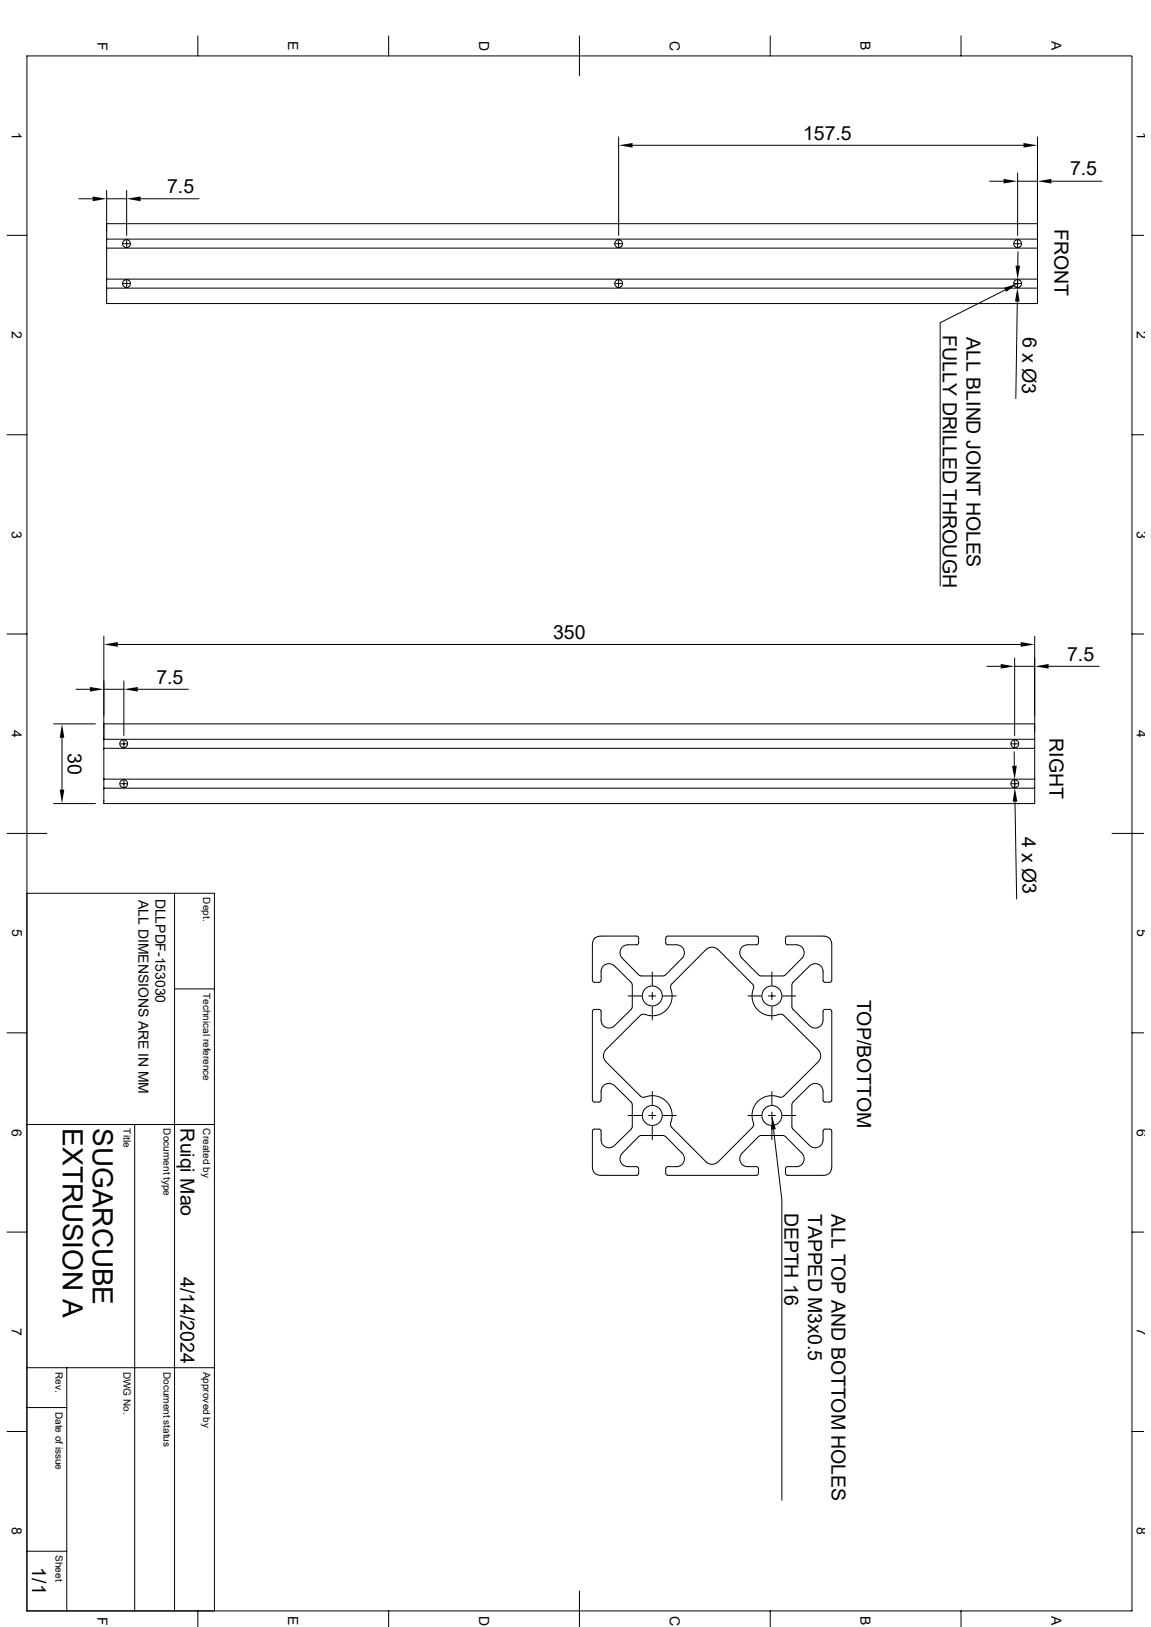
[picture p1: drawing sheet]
<svg xmlns="http://www.w3.org/2000/svg" width="297mm" height="420mm" viewBox="0 0 297 420" stroke-linecap="round" stroke-linejoin="round" font-family="sans-serif">
<g fill="none" stroke="#000" stroke-width=".26">
<path d="M6.9 14.4h285.2v401.4h-285.2zM51.1 9.3v5.1M100.3 9.3v5.1M149.5 9.3v10.3M198.8 9.3v5.1M248 9.3v5.1M159.6 35.3v25.4M163.2 37.5h100.9M267.7 35.3v28.8M20.3 51.3h3.6M27.5 58.4v-.7h240.2v4h-240.2M27.5 49.1v12.6"/>
<path d="M27.5 51.3h5.2M32.7 49.1v11.6M36.3 51.3h15.1M255.4 46.8h3.6M262.6 44.6v16.1M262.6 46.8h5.1M271.3 46.8h13.1M1.8 60.7h5.1M27.5 74.4v4h240.2v-4M27.5 64.1v8M27.5 61.7v2.4M27.5 72.1v2.3"/>
<path d="M27.5 74.4h240.2M27.5 72.1h240.2M27.5 64.1h240.2M31.8 73.2h1.8M31.8 62.9h1.8M32.2 74.1a1.01 1.01 0 0 1-.3-1.5 1.01 1.01 0 0 1 1.5 0 1.01 1.01 0 0 1-.3 1.5M32.2 74.1h.9M32.7 62v1.8M32.7 72.3v1.8M158.7 73.2h1.9M158.7 62.9h1.9M159.2 74.1a1.01 1.01 0 0 1-.3-1.5 1.01 1.01 0 0 1 1.5 0 1.01 1.01 0 0 1-.3 1.5"/>
<path d="M159.2 74.1h.9M159.6 62v1.8M159.6 72.3v1.8M259.4 74.8l-16.8 8.5v68M261.7 73.2h1.8M261.7 62.9h1.8M262.1 74.1h1M262.5 77.9l-.4 25M262.6 72.2v2.1M262.6 62v1.8M262.6 72.3v1.8M262.7 65l-.1 3.6"/>
<path d="M263.1 74.1a1.02 1.02 0 0 0 .1-1.7 1.02 1.02 0 0 0-1.6 .5 1.02 1.02 0 0 0 1 1.3M267.7 64.1v8M267.7 72.1v2.3M292.1 60.7h3M1.8 112.2h5.1M292.1 112.2h3M1.8 163.7h5.1M19.6 177.9h3.6M26.8 177.9h5.2M26.8 164.2v26.6M30.4 166.4h233M32 175.8v14.1"/>
<path d="M35.6 177.9h13M254.6 172h3.6M261.8 169.8v20.1M261.8 172h5.2M267 164.2v24.7M270.6 172h13M292.1 163.7h3M13.8 186.9h10.8M16 190.5v13.3M26.8 187.5v-.6h240.2v3.9M26.8 193.2v7.9M26.8 190.7v.1"/>
<path d="M26.8 190.8h240.2M26.8 190.8v2.4h240.2M31 192h1.9M32 191.1v1.8M260.9 192h1.9M261.7 194.1v3.6M261.8 191.1v1.8M267 190.8v10.3M1.8 215.1h10.3M13.8 207.4h10.8M26.8 201.1h240.2M26.8 201.1v2.4h240.2"/>
<path d="M31 202.3h1.9M32 201.4v1.8M260.9 202.3h1.9M261.8 201.4v1.8M261.8 201.3v2l-.4-.1M261.9 206.9l.4 25.2M267 201.1v6.3h-240.2v-3.9M286.9 215.1h8.2M6.9 230.6h48.4v185.2M45 230.6v185.2M45 255.3h10.3M153.5 242.2l.6-.4 .8-.2h9.4l.5 .3v1.5l-.3 .4-2.9 .1a2.05 2.05 0 0 0-1 3.5l4.2 4.2 .5 .3h6l.5-.3 4.5-4.5a2.06 2.06 0 0 0-1.7-3.2l-2.5-.1-.3-.4v-1.5l.5-.3h22.9l.5 .3v1.5l-.3 .4-2.9 .1a2.05 2.05 0 0 0-1 3.5l4.2 4.2 .5 .3h6l.5-.3 4.5-4.5a2.06 2.06 0 0 0-1.7-3.2l-2.5-.1-.3-.4v-1.5l.5-.3h9.4l.8 .2 .6 .4 .5 .7 .1 .8v9.4l-.3 .4-1.4 .1-.5-.3v-2.5a2.05 2.05 0 0 0-1.3-1.9 2.05 2.05 0 0 0-2.2 .4l-4.3 4.3-.3 .5v6l.3 .5 4.6 4.4a2.06 2.06 0 0 0 3.2-1.6v-2.5l.5-.3h1.4l.3 .5v22.9l-.3 .4-1.4 .1-.5-.3-.1-2.9a2.05 2.05 0 0 0-3.4-1.1l-4.3 4.3-.3 .5v6l.3 .5 4.6 4.5a2.06 2.06 0 0 0 3.2-1.7v-2.5l.5-.3h1.4l.3 .5v9.4l-.1 .7-.5 .7-.6 .4-.8 .2h-9.4l-.5-.3v-1.4l.3-.5h2.5a2.05 2.05 0 0 0 1.8-1.3 2.05 2.05 0 0 0-.4-2.2l-4.2-4.3-.5-.3h-6l-.5 .3-4.5 4.6a2.06 2.06 0 0 0 1.7 3.2h2.5l.3 .5v1.4l-.5 .3h-22.9l-.5-.3v-1.4l.3-.5 2.9-.1a2.05 2.05 0 0 0 1-3.4l-4.2-4.3-.5-.3h-6l-.5 .3-4.5 4.6a2.06 2.06 0 0 0 1.7 3.2h2.5l.3 .5v1.4l-.5 .3h-9.4l-.8-.2-.6-.4-.5-.7-.1-.7v-9.4l.3-.5h1.4l.5 .3v2.5a2.05 2.05 0 0 0 1.3 1.8 2.05 2.05 0 0 0 2.2-.4l4.3-4.2 .3-.5v-6l-.3-.5-4.6-4.5a2.06 2.06 0 0 0-3.2 1.7v2.5l-.5 .3-1.4-.1-.3-.4v-22.9l.3-.5h1.4l.5 .3 .1 2.8a2.05 2.05 0 0 0 3.4 1.1l4.3-4.2 .3-.5v-6l-.3-.5-4.6-4.5a2.06 2.06 0 0 0-3.2 1.7v2.5l-.5 .3-1.4-.1-.3-.4v-9.4l.1-.8z"/>
<path d="M162.1 257.1h3.5M167.4 257.1h1.8M168.3 250.9v3.4M168.3 256.2v1.8M168.3 259.8v3.5M171.1 257.1h3.4M173.1 255.2a5.1 5.1 0 0 1-1.1 5.5 5.1 5.1 0 0 1-5.6 1.1M182.3 245.1a2.04 2.04 0 0 1 2.9 0M182.3 245l-9 9-.3 .6 .1 .5M185.2 245l9 9 .3 .6-.1 .5M193 257.1h3.4M194.4 255.2a5.1 5.1 0 0 0 1.1 5.5 5.1 5.1 0 0 0 5.6 1.1"/>
<path d="M198.2 257.1h1.9M199.2 250.9v3.4M199.2 256.2v1.8M199.2 259.8v3.5M201.9 257.1h3.5M1.8 266.6h5.1M156.3 274l9 9 .5 .3 .6-.1M156.3 271.1a2.04 2.04 0 0 0 0 2.9M166.4 261.9l-.6-.1-.5 .3-9 9M201.1 261.9l.6-.1 .5 .3 9 9M211.2 271.1a2.04 2.04 0 0 1 0 2.9M211.2 274l-9 9-.5 .3-.6-.1"/>
<path d="M292.1 266.6h3M6.9 290.3h48.4M34.8 290.3v125.5M162.1 288h3.5M166.4 283.2a5.1 5.1 0 0 1 5.6 1.1 5.1 5.1 0 0 1 1.1 5.6M167.4 288h1.8M168.3 281.8v3.4M168.3 287.1v1.8M168.3 290.7v3.5M171.1 288h3.4M173.1 289.9l-.1 .6 .3 .5 9 9M182.3 300a2.04 2.04 0 0 0 2.9 0"/>
<path d="M193 288h3.4M194.4 289.9l.1 .6-.3 .5-9 9M198.2 288h1.9M199.2 281.8v3.4M199.2 287.1v1.8M199.2 290.7v3.5M199.6 291.5l2.2 18.3v77.5M201.1 283.2a5.1 5.1 0 0 0-5.6 1.1 5.1 5.1 0 0 0-1.1 5.6M201.9 288h3.5M1.8 318.1h5.1M292.1 318.1h3M6.9 353.1h48.4"/>
<path d="M17.2 353.1v62.7M1.8 369.5h5.1M6.9 363.3h10.3M292.1 369.5h3M6.9 400.4h10.3M51.1 415.8v4.1M100.3 415.8v4.1M149.5 410.7v9.2M198.8 415.8v4.1M248 415.8v4.1"/>
<circle cx="32.6" cy="62.9" r="1.03"/>
<circle cx="159.6" cy="62.9" r="1.03"/>
<circle cx="262.6" cy="62.9" r="1.03"/>
<circle cx="31.9" cy="192" r="1.03"/>
<circle cx="261.9" cy="192" r="1.03"/>
<circle cx="31.9" cy="202.3" r="1.03"/>
<circle cx="261.9" cy="202.3" r="1.03"/>
<circle cx="168.3" cy="257.1" r="2.58"/>
<circle cx="199.2" cy="257.1" r="2.58"/>
<circle cx="168.3" cy="288" r="2.58"/>
<circle cx="199.2" cy="288" r="2.58"/>
</g>
<g fill="#000">
<path d="M159.6 37.5l3.6-.6v1.2zM264.1 36.9l3.6 .6-3.6 .6zM23.9 50.7l3.6 .6-3.6 .6zM32.7 51.3l3.6-.6v1.2zM259 46.2l3.6 .6-3.6 .6zM267.7 46.8l3.6-.6v1.2zM259.1 74.3l3.5-1.1-3 2.2zM262.6 74.3l.5 3.6-1.2-.1zM262 68.6h1.2l-.6 3.6zM23.2 177.3l3.6 .6-3.6 .6zM26.8 166.4l3.6-.7v1.3zM32 177.9l3.6-.6v1.2z"/>
<path d="M258.2 171.4l3.6 .6-3.6 .6zM263.4 165.7l3.6 .7-3.6 .6zM267 172l3.6-.6v1.2zM16 186.9l.6 3.6h-1.2zM261.2 197.7h1.2l-.6 3.6zM15.4 203.8h1.2l-.6 3.6zM261.9 203.3l.6 3.6h-1.2zM199.2 288l1 3.5-1.2 .1z"/>
</g>
<g font-size="7.2">
<text x="16.2" y="291.3" transform="rotate(90 16.2 291.3)">EXTRUSION A</text>
<text x="23.9" y="291.3" transform="rotate(90 23.9 291.3)">SUGARCUBE</text>
</g>
<g font-size="5">
<text x="207.2" y="36">157.5</text>
<text x="276.1" y="45.3">7.5</text>
<text x="43.1" y="49.8">7.5</text>
<text x="272.1" y="59.1" transform="rotate(90 272.1 59.1)">FRONT</text>
<text x="243.3" y="86.5" transform="rotate(90 243.3 86.5)">FULLY DRILLED THROUGH</text>
<text x="249.4" y="86.9" transform="rotate(90 249.4 86.9)">ALL BLIND JOINT HOLES</text>
<text x="263.9" y="86.9" transform="rotate(91 263.9 86.9)">6 x Ø3</text>
<text x="142.7" y="164.8">350</text>
<text x="275.4" y="170.5">7.5</text>
<text x="40.3" y="176.4">7.5</text>
<text x="270.8" y="190.6" transform="rotate(90 270.8 190.6)">RIGHT</text>
<text x="17.5" y="194.4" transform="rotate(90 17.5 194.4)">30</text>
<text x="263.7" y="216" transform="rotate(89 263.7 216)">4 x Ø3</text>
<text x="221.1" y="258" transform="rotate(90 221.1 258)">TOP/BOTTOM</text>
<text x="46.6" y="291.3" transform="rotate(90 46.6 291.3)">Ruiqi Mao</text>
<text x="202.5" y="313" transform="rotate(90 202.5 313)">DEPTH 16</text>
<text x="208.5" y="313.3" transform="rotate(90 208.5 313.3)">TAPPED M3x0.5</text>
<text x="214.5" y="313.4" transform="rotate(90 214.5 313.4)">ALL TOP AND BOTTOM HOLES</text>
<text x="46.6" y="329.6" transform="rotate(90 46.6 329.6)">4/14/2024</text>
<text x="8.3" y="404.6" transform="rotate(90 8.3 404.6)">1/1</text>
</g>
<g font-size="3.6">
<text x="25.1" y="10.8" transform="rotate(90 25.1 10.8)">F</text>
<text x="74.4" y="10.7" transform="rotate(90 74.4 10.7)">E</text>
<text x="123.6" y="10.5" transform="rotate(90 123.6 10.5)">D</text>
<text x="172.8" y="10.5" transform="rotate(90 172.8 10.5)">C</text>
<text x="222.1" y="10.7" transform="rotate(90 222.1 10.7)">B</text>
<text x="271.3" y="10.7" transform="rotate(90 271.3 10.7)">A</text>
<text x="3.1" y="34" transform="rotate(90 3.1 34)">1</text>
<text x="293.4" y="34" transform="rotate(90 293.4 34)">1</text>
<text x="3.1" y="85.5" transform="rotate(90 3.1 85.5)">2</text>
<text x="293.4" y="85.5" transform="rotate(90 293.4 85.5)">2</text>
<text x="3.1" y="136.9" transform="rotate(90 3.1 136.9)">3</text>
<text x="293.4" y="136.9" transform="rotate(90 293.4 136.9)">3</text>
<text x="3.1" y="188.4" transform="rotate(90 3.1 188.4)">4</text>
<text x="293.4" y="188.4" transform="rotate(90 293.4 188.4)">4</text>
<text x="35.7" y="232.2" transform="rotate(90 35.7 232.2)">ALL DIMENSIONS ARE IN MM</text>
<text x="40.1" y="231.9" transform="rotate(90 40.1 231.9)">DLLPDF-153030</text>
<text x="3.1" y="239.9" transform="rotate(90 3.1 239.9)">5</text>
<text x="293.4" y="239.9" transform="rotate(90 293.4 239.9)">5</text>
<text x="3.1" y="291.3" transform="rotate(90 3.1 291.3)">6</text>
<text x="293.4" y="291.3" transform="rotate(90 293.4 291.3)">6</text>
<text x="3.1" y="342.8" transform="rotate(90 3.1 342.8)">7</text>
<text x="293.4" y="342.8" transform="rotate(90 293.4 342.8)">7</text>
<text x="3.1" y="394.3" transform="rotate(90 3.1 394.3)">8</text>
<text x="293.4" y="394.3" transform="rotate(90 293.4 394.3)">8</text>
<text x="25.1" y="417.3" transform="rotate(90 25.1 417.3)">F</text>
<text x="74.4" y="417.2" transform="rotate(90 74.4 417.2)">E</text>
<text x="123.6" y="417.1" transform="rotate(90 123.6 417.1)">D</text>
<text x="172.8" y="417.1" transform="rotate(90 172.8 417.1)">C</text>
<text x="222.1" y="417.2" transform="rotate(90 222.1 417.2)">B</text>
<text x="271.3" y="417.2" transform="rotate(90 271.3 417.2)">A</text>
</g>
<g font-size="2.6">
<text x="52.5" y="231.6" transform="rotate(90 52.5 231.6)">Dept.</text>
<text x="52.5" y="256.3" transform="rotate(90 52.5 256.3)">Technical reference</text>
<text x="31.9" y="291.3" transform="rotate(90 31.9 291.3)">Title</text>
<text x="42.2" y="291.3" transform="rotate(90 42.2 291.3)">Document type</text>
<text x="52.5" y="291.3" transform="rotate(90 52.5 291.3)">Created by</text>
<text x="14.4" y="354.1" transform="rotate(90 14.4 354.1)">Rev.</text>
<text x="31.9" y="354.1" transform="rotate(90 31.9 354.1)">DWG No.</text>
<text x="42.2" y="354.1" transform="rotate(90 42.2 354.1)">Document status</text>
<text x="52.5" y="354.1" transform="rotate(90 52.5 354.1)">Approved by</text>
<text x="14.4" y="364.4" transform="rotate(90 14.4 364.4)">Date of issue</text>
<text x="14.4" y="401.4" transform="rotate(90 14.4 401.4)">Sheet</text>
</g>
</svg>
